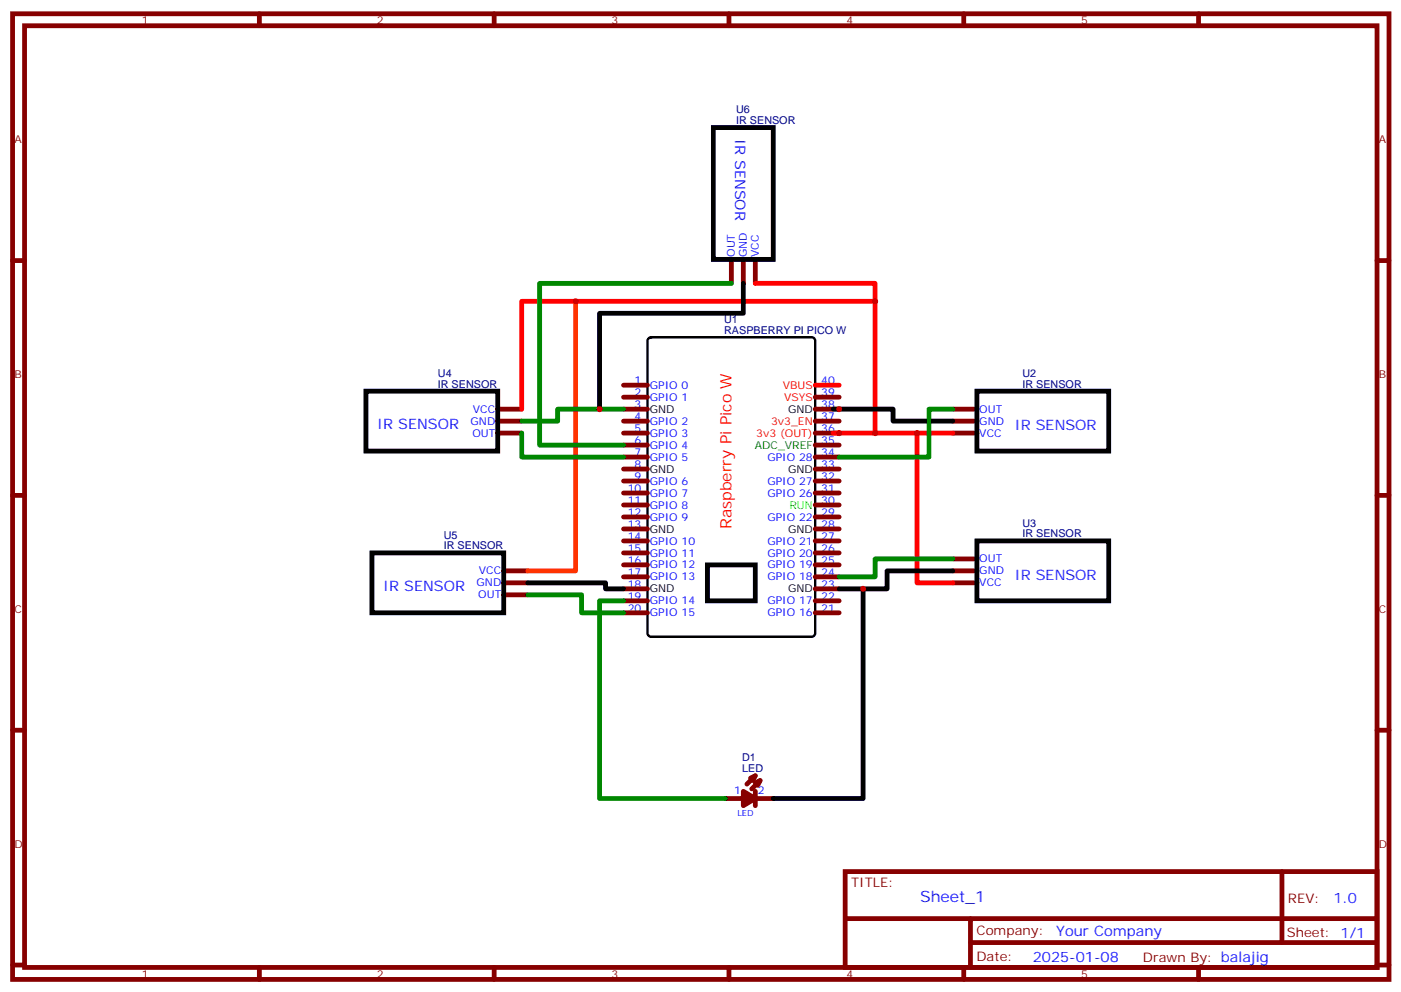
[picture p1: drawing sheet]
<svg xmlns="http://www.w3.org/2000/svg" width="413mm" height="292mm" viewBox="0 0 413 292" stroke-linecap="round" stroke-linejoin="round" font-family="sans-serif">
<g fill="none" stroke="#870000" stroke-width="1.4">
<path d="M3.7 4.1h405.3v284.3h-405.3zM7.2 7.6h398.3v277.3h-398.3zM76.4 4.1v3.5M145.5 4.1v3.5M214.7 4.1v3.5M283.8 4.1v3.5M353 4.1v3.5M3.7 76.7h3.5M215.4 76.4v7M218.9 76.4v7M222.4 76.4v7M405.5 76.7h3.5"/>
<path d="M183.6 113.4h7.1M183.6 116.9h7.1M240.1 116.9h7M146.6 120.5h7M146.6 124h7M146.6 127.5h7M183.6 120.5h7.1M183.6 124h7.1M183.6 127.5h7.1M183.6 131.1h7.1M183.6 134.6h7.1M183.6 138.1h7.1"/>
<path d="M240.1 120.5h7M240.1 124h7M240.1 127.5h7M240.1 131.1h7M240.1 134.6h7M240.1 138.1h7M280.6 120.5h7.1M280.6 124h7.1M280.6 127.5h7.1M3.7 145.9h3.5M183.6 141.6h7.1M183.6 145.2h7.1"/>
<path d="M183.6 148.7h7.1M183.6 152.2h7.1M183.6 155.8h7.1M183.6 159.3h7.1M240.1 141.6h7M240.1 145.2h7M240.1 148.7h7M240.1 152.2h7M240.1 155.8h7M240.1 159.3h7M405.5 145.9h3.5M148.3 168.1h7.1"/>
<path d="M148.3 171.6h7.1M148.3 175.2h7.1M183.6 162.8h7.1M183.6 166.3h7.1M183.6 169.9h7.1M183.6 173.4h7.1M183.6 176.9h7.1M240.1 162.8h7M240.1 166.3h7M240.1 169.9h7M240.1 173.4h7M240.1 176.9h7"/>
<path d="M280.6 164.6h7.1M280.6 168.1h7.1M280.6 171.6h7.1M183.6 180.4h7.1M240.1 180.4h7M3.7 215h3.5M405.5 215h3.5M213.6 235.1h5.3M222.4 233v4.2M222.4 235.1h5.3M222.4 228.4l-2.4 2.5M223.8 229.8l-2.4 2.5"/>
<path d="M248.9 256.6h156.6v28.3h-156.6zM377.5 256.7v20.8M248.9 270.5h156.5M285.8 277.5h119.6M285.8 270.5v14.1M3.7 284.2h3.5M76.4 284.9v3.5M145.5 284.9v3.5M214.7 284.9v3.5M283.8 284.9v3.5M353 284.9v3.5M405.5 284.2h3.5"/>
</g>
<path d="M190.9 99.7l.8-.4h47.3l.9 .4 .2 .7v86l-.5 .9-.6 .2h-47.3l-.8-.5-.2-.6v-86z" fill="none" stroke="#000" stroke-width=".71"/>
<path d="M222.4 83.4h35.3v44.1M257.7 88.7h-104.1v31.8M240.1 113.4h7M245.4 127.5h35.2M270.1 127.5v44.1h10.5" fill="none" stroke="#f00" stroke-width="1.4"/>
<path d="M210.1 37.6h17.6v38.8h-17.6zM218.9 83.4v8.9h-42.3v28.2M107.8 115.2h38.8v17.6h-38.8zM287.7 115.2h38.8v17.6h-38.8zM245.4 120.5h17.6v3.5h17.6M287.7 159.3h38.8v17.6h-38.8zM109.5 162.8h38.8v17.6h-38.8zM155.4 171.6h22.9v1.8h5.3M208.3 166.3h14.1v10.6h-14.1zM254.2 173.4v61.7h-26.5M280.6 168.1h-19.4v5.3h-14.1" fill="none" stroke="#000" stroke-width="1.4"/>
<g fill="#870000" stroke="#870000" stroke-width="1.4">
<path d="M218.9 233l3.5 2.1-3.5 2.1z"/>
<path d="M222.4 230.5l1.4-.7-.7 1.4z"/>
<path d="M221 229.1l1.4-.7-.7 1.4z"/>
</g>
<path d="M169.5 88.7v79.4h-14.1" fill="none" stroke="#f30" stroke-width="1.4"/>
<path d="M215.4 83.4h-56.5v47.7h24.7M153.6 127.5v7.1h30M183.6 120.5h-19.4v3.5h-10.6M280.6 120.5h-7v14.1h-26.5M155.4 175.2h15.9v5.2h12.3M183.6 176.9h-7v58.2h37M280.6 164.6h-22.9v5.3h-10.6" fill="none" stroke="#008700" stroke-width="1.4"/>
<g fill="#c00">
<circle cx="247.1" cy="127.5" r=".88"/>
<circle cx="270.1" cy="127.5" r=".88"/>
<circle cx="257.7" cy="127.5" r=".88"/>
<circle cx="257.7" cy="88.7" r=".88"/>
<circle cx="169.5" cy="88.7" r=".88"/>
<circle cx="247.1" cy="120.5" r=".88"/>
<circle cx="176.6" cy="120.5" r=".88"/>
<circle cx="254.2" cy="173.4" r=".88"/>
</g>
<text font-size="4.6" fill="#f00" x="215.4" y="155.8" transform="rotate(-90 215.4 155.8)">Raspberry Pi Pico W</text>
<text font-size="4.6" fill="#00f" x="271" y="265.7">Sheet_1</text>
<g font-size="4.2" fill="#00f">
<text x="216.5" y="40.9" transform="rotate(90 216.5 40.9)">IR SENSOR</text>
<text x="111.1" y="126.4">IR SENSOR</text>
<text x="298.8" y="126.6">IR SENSOR</text>
<text x="298.8" y="170.7">IR SENSOR</text>
<text x="112.8" y="174.1">IR SENSOR</text>
<text x="392.7" y="265.9">1.0</text>
<text x="311.1" y="275.5">Your Company</text>
<text x="304.1" y="283.3">2025-01-08</text>
</g>
<g font-size="3.9" fill="#800">
<text x="250.6" y="261.2">TITLE:</text>
<text x="379.3" y="265.9">REV:</text>
<text x="287.6" y="275.4">Company:</text>
<text x="378.9" y="276">Sheet: 1/1</text>
<text x="287.6" y="283.1">Date:</text>
<text x="336.6" y="283.2">Drawn By: balajig</text>
</g>
<g font-size="3.2" fill="#800">
<text x="41.8" y="7.1">1</text>
<text x="110.9" y="7.1">2</text>
<text x="180.1" y="7.1">3</text>
<text x="249.2" y="7.1">4</text>
<text x="318.4" y="7.1">5</text>
<text x="4.2" y="42.2">A</text>
<text x="406" y="42.2">A</text>
<text x="4.2" y="111.3">B</text>
<text x="406" y="111.3">B</text>
<text x="4.2" y="180.4">C</text>
<text x="406" y="180.4">C</text>
<text x="4.2" y="249.6">D</text>
<text x="406" y="249.6">D</text>
<text x="41.8" y="287.9">1</text>
<text x="110.9" y="287.9">2</text>
<text x="180.1" y="287.9">3</text>
<text x="249.2" y="287.9">4</text>
<text x="318.4" y="287.9">5</text>
</g>
<g font-size="3.2" fill="#000080">
<text x="216.8" y="33.3">U6</text>
<text x="216.8" y="36.5">IR SENSOR</text>
<text x="213.3" y="95.1">U1</text>
<text x="213.3" y="98.2">RASPBERRY PI PICO W</text>
<text x="129" y="110.9">U4</text>
<text x="301.1" y="110.9">U2</text>
<text x="129" y="114.1">IR SENSOR</text>
<text x="301.1" y="114.1">IR SENSOR</text>
<text x="301.1" y="155">U3</text>
<text x="130.7" y="161.7">IR SENSOR</text>
<text x="130.7" y="158.6">U5</text>
<text x="301.1" y="158.2">IR SENSOR</text>
<text x="218.6" y="227.4">LED</text>
<text x="218.6" y="224.2">D1</text>
</g>
<g font-size="3.2" fill="#00f">
<text x="216.4" y="75.7" transform="rotate(-90 216.4 75.7)">OUT</text>
<text x="220" y="75.7" transform="rotate(-90 220 75.7)">GND</text>
<text x="223.5" y="75.7" transform="rotate(-90 223.5 75.7)">VCC</text>
<text x="186.9" y="113.1">1</text>
<text x="241.8" y="113.1">40</text>
<text x="186.9" y="116.6">2</text>
<text x="191.4" y="114.5">GPIO 0</text>
<text x="191.4" y="118">GPIO 1</text>
<text x="241.8" y="116.6">39</text>
<text x="138.6" y="125.1">GND</text>
<text x="139.3" y="121.5">VCC</text>
<text x="186.9" y="120.1">3</text>
<text x="186.9" y="123.6">4</text>
<text x="191.4" y="125.1">GPIO 2</text>
<text x="241.8" y="123.6">37</text>
<text x="241.8" y="120.1">38</text>
<text x="288.4" y="121.5">OUT</text>
<text x="288.4" y="125.1">GND</text>
<text x="139.1" y="128.6">OUT</text>
<text x="186.9" y="127.2">5</text>
<text x="186.9" y="130.7">6</text>
<text x="191.4" y="128.6">GPIO 3</text>
<text x="241.8" y="130.7">35</text>
<text x="241.8" y="127.2">36</text>
<text x="288.4" y="128.6">VCC</text>
<text x="186.9" y="134.2">7</text>
<text x="186.9" y="137.8">8</text>
<text x="191.4" y="132.1">GPIO 4</text>
<text x="191.4" y="135.6">GPIO 5</text>
<text x="226" y="135.6">GPIO 28</text>
<text x="241.8" y="137.8">33</text>
<text x="241.8" y="134.2">34</text>
<text x="186.9" y="141.3">9</text>
<text x="191.4" y="142.7">GPIO 6</text>
<text x="226" y="142.7">GPIO 27</text>
<text x="241.8" y="141.3">32</text>
<text x="184.9" y="144.8">10</text>
<text x="184.9" y="148.3">11</text>
<text x="191.4" y="146.2">GPIO 7</text>
<text x="191.4" y="149.8">GPIO 8</text>
<text x="226" y="146.2">GPIO 26</text>
<text x="241.8" y="148.3">30</text>
<text x="241.8" y="144.8">31</text>
<text x="184.9" y="151.9">12</text>
<text x="184.9" y="155.4">13</text>
<text x="191.4" y="153.3">GPIO 9</text>
<text x="226" y="153.3">GPIO 22</text>
<text x="241.8" y="155.4">28</text>
<text x="241.8" y="151.9">29</text>
<text x="184.9" y="158.9">14</text>
<text x="191.4" y="160.3">GPIO 10</text>
<text x="226" y="160.3">GPIO 21</text>
<text x="241.8" y="158.9">27</text>
<text x="184.9" y="162.5">15</text>
<text x="184.9" y="166">16</text>
<text x="191.4" y="163.9">GPIO 11</text>
<text x="191.4" y="167.4">GPIO 12</text>
<text x="226" y="167.4">GPIO 19</text>
<text x="226" y="163.9">GPIO 20</text>
<text x="241.8" y="166">25</text>
<text x="241.8" y="162.5">26</text>
<text x="288.4" y="165.6">OUT</text>
<text x="140.4" y="172.7">GND</text>
<text x="141" y="169.2">VCC</text>
<text x="184.9" y="169.5">17</text>
<text x="184.9" y="173">18</text>
<text x="191.4" y="170.9">GPIO 13</text>
<text x="226" y="170.9">GPIO 18</text>
<text x="241.8" y="173">23</text>
<text x="241.8" y="169.5">24</text>
<text x="288.4" y="169.2">GND</text>
<text x="288.4" y="172.7">VCC</text>
<text x="140.9" y="176.2">OUT</text>
<text x="184.9" y="176.6">19</text>
<text x="191.4" y="178">GPIO 14</text>
<text x="226" y="178">GPIO 17</text>
<text x="241.8" y="176.6">22</text>
<text x="184.9" y="180.1">20</text>
<text x="191.4" y="181.5">GPIO 15</text>
<text x="226" y="181.5">GPIO 16</text>
<text x="241.8" y="180.1">21</text>
<text x="216.2" y="233.7">1</text>
<text x="223.1" y="233.7">2</text>
</g>
<g font-size="3.2" fill="#f00">
<text x="230.5" y="114.5">VBUS</text>
<text x="230.9" y="118">VSYS</text>
<text x="227.1" y="125.1">3v3_EN</text>
<text x="222.7" y="128.6">3v3 (OUT)</text>
</g>
<g font-size="3.2">
<text x="191.4" y="121.5">GND</text>
<text x="232.1" y="121.5">GND</text>
<text x="191.4" y="139.2">GND</text>
<text x="232.1" y="139.2">GND</text>
<text x="191.4" y="156.8">GND</text>
<text x="232.1" y="156.8">GND</text>
<text x="191.4" y="174.4">GND</text>
<text x="232.1" y="174.4">GND</text>
</g>
<text font-size="3.2" fill="#060" x="222.3" y="132.1">ADC_VREF</text>
<text font-size="3.2" fill="#0f0" x="232.5" y="149.8">RUN</text>
<text font-size="2.5" fill="#00f" x="217.1" y="240.2">LED</text>
</svg>
